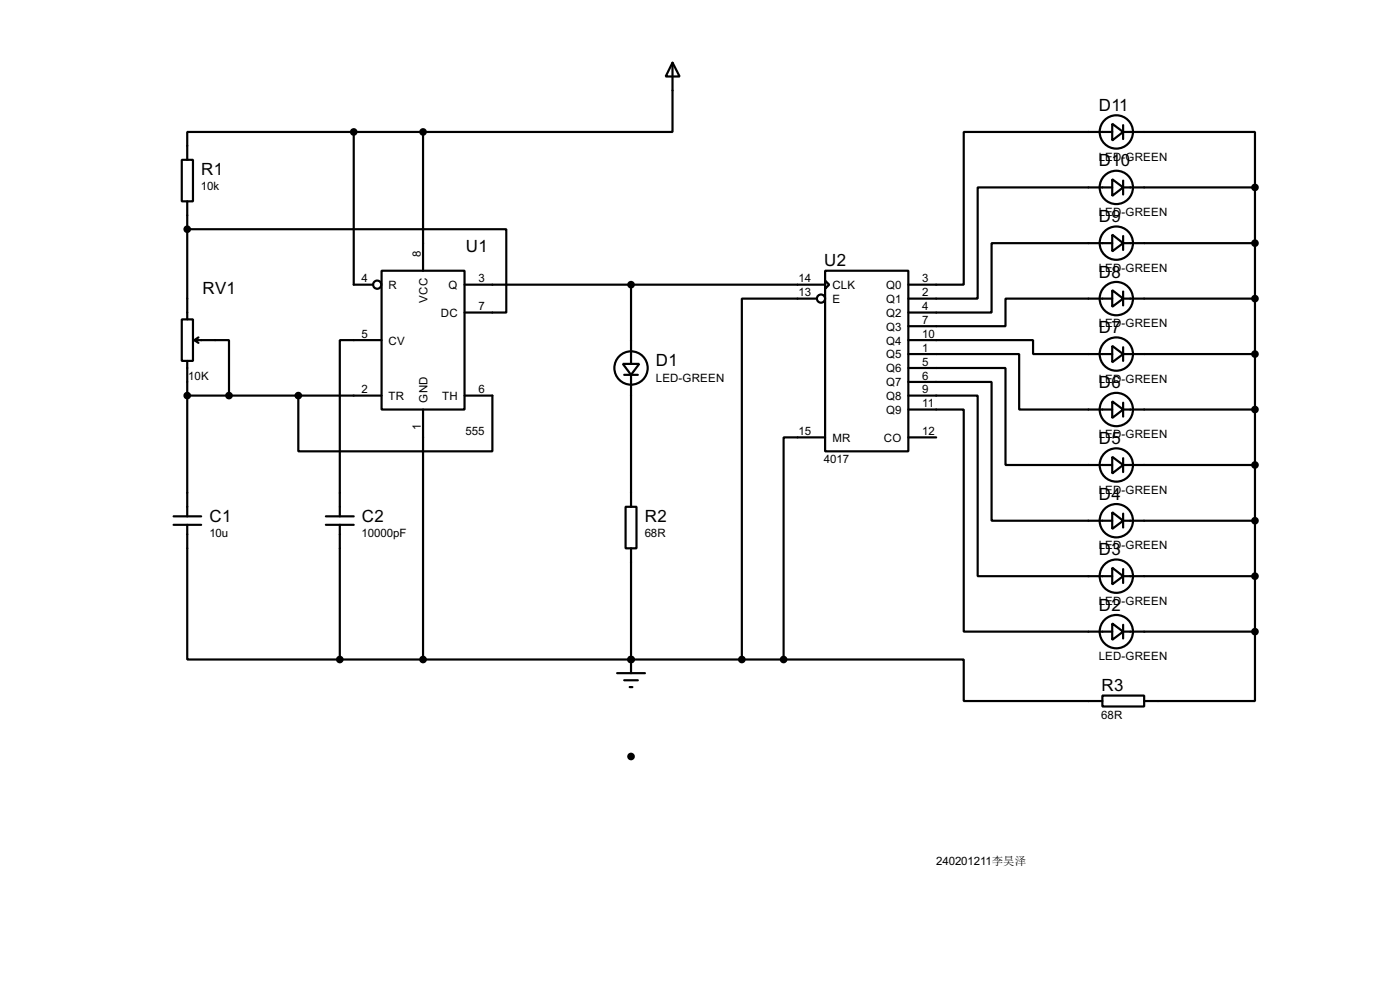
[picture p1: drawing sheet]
<svg xmlns="http://www.w3.org/2000/svg" width="256mm" height="180mm" viewBox="0 0 256 180" stroke-linecap="round" stroke-linejoin="round" font-family="sans-serif">
<g fill="none" stroke="#000" stroke-width=".4">
<path d="M123.2 11.5l1.3 2.5h-2.5zM123.2 11.5v12.7h-45.7M33.3 29.3h2.1v7.6h-2.1zM34.3 36.9v21.6M64.8 24.2h-30.5v5.1M64.8 24.2v27.9h3.6M64.8 24.2h12.7M77.5 24.2v25.4M203.8 32.8l2 1.5-2 1.6zM203.8 22.7l2 1.5-2 1.5zM203.8 34.3h-24.7v20.4h-12.7M203.8 24.2h-27.2v27.9h-10.2"/>
<path d="M205.8 24.2h24.1v10.1M205.8 34.3h24.1M205.8 22.9v2.6M205.8 33.1v2.5M229.9 34.3v81.3M33.3 58.5h2.1v7.6h-2.1zM34.3 42h58.5v15.2h-7.7M69.9 49.6h15.2v25.4h-15.2zM85.1 52.1h66.1M115.6 52.1v14.5M149.7 54.7h-13.8v66M151.2 49.6h15.2v33h-15.2z"/>
<path d="M151.2 51.4l.7 .7-.7 .8zM203.8 53.1l2 1.6-2 1.5zM203.8 43l2 1.5-2 1.5zM203.8 54.7h-19.6v5h-17.8M203.8 44.5h-22.1v12.7h-15.3M205.8 44.5h24.1M205.8 54.7h24.1M205.8 43.2v2.6M205.8 53.4v2.5M34.3 66.1v28.4M34.3 72.4h35.6M35.6 62.3h6.4v10.1"/>
<path d="M35.6 62.3l.8 .5M36.4 61.8l-.8 .5M54.7 72.4v10.2h35.5v-10.2h-5.1M69.9 62.3h-7.6v32.2M77.5 75v45.7M114.1 66.6h3l-1.5 2zM114.4 68.6h2.5M115.6 68.6v24.2M166.4 75h10.2v40.6h27.2M166.4 69.9h15.3v25.4h22.1M166.4 72.4h12.7v33.1h24.7M166.4 67.4h17.8v17.7h19.6"/>
<path d="M166.4 64.8h20.3v10.2h17.1M166.4 62.3h22.9v2.5h14.5M203.8 73.5l2 1.5-2 1.5zM203.8 63.3l2 1.5-2 1.5zM205.8 64.8h24.1M205.8 75h24.1M205.8 63.6v2.5M205.8 73.7v2.6M31.8 96.1h5.1M31.8 94.5h5.1M34.3 96.1v24.6h28M59.7 96.1h5.1"/>
<path d="M59.7 94.5h5.1M62.3 96.1v24.6M114.6 92.8h2v7.6h-2zM151.2 80.1h-7.6v40.6M166.4 80.1h5.1M203.8 93.8l2 1.5-2 1.5zM203.8 83.6l2 1.5-2 1.6zM205.8 85.1h24.1M205.8 95.3h24.1M205.8 83.9v2.5M205.8 94v2.6M115.6 100.4v22.8"/>
<path d="M203.8 114.1l2 1.5-2 1.5zM203.8 103.9l2 1.6-2 1.5zM205.8 105.5h24.1M205.8 115.6h24.1M205.8 104.2v2.5M205.8 114.4v2.5M229.9 115.6v12.7h-20.3M62.3 120.7h81.3M113.1 123.2h5.1M114.4 124.5h2.5M115.4 125.8h.5M143.6 120.7h33v7.6h25.4"/>
<path d="M202 127.3h7.6v2h-7.6z"/>
<circle cx="204.5" cy="34.3" r="3.1"/>
<circle cx="204.5" cy="24.2" r="3.1"/>
<circle cx="69.1" cy="52.1" r=".75"/>
<circle cx="150.4" cy="54.7" r=".75"/>
<circle cx="204.5" cy="44.5" r="3.1"/>
<circle cx="204.5" cy="54.7" r="3.1"/>
<circle cx="115.6" cy="67.4" r="3.1"/>
<circle cx="204.5" cy="64.8" r="3.1"/>
<circle cx="204.5" cy="75" r="3.1"/>
<circle cx="204.5" cy="95.3" r="3.1"/>
<circle cx="204.5" cy="85.1" r="3.1"/>
<circle cx="204.5" cy="105.5" r="3.1"/>
<circle cx="204.5" cy="115.6" r="3.1"/>
</g>
<circle cx="115.6" cy="120.7" r=".2" fill="#000"/>
<g fill="#000" stroke="#000" stroke-width=".4">
<circle cx="64.8" cy="24.2" r=".5"/>
<circle cx="77.5" cy="24.2" r=".5"/>
<circle cx="229.9" cy="34.3" r=".5"/>
<circle cx="34.3" cy="42" r=".5"/>
<circle cx="115.6" cy="52.1" r=".5"/>
<circle cx="229.9" cy="44.5" r=".5"/>
<circle cx="229.9" cy="54.7" r=".5"/>
<circle cx="34.3" cy="72.4" r=".5"/>
<circle cx="41.9" cy="72.4" r=".5"/>
<circle cx="54.6" cy="72.4" r=".5"/>
<circle cx="229.9" cy="64.8" r=".5"/>
<circle cx="229.9" cy="75" r=".5"/>
<circle cx="229.9" cy="95.3" r=".5"/>
<circle cx="229.9" cy="85.1" r=".5"/>
<circle cx="229.9" cy="105.5" r=".5"/>
<circle cx="229.9" cy="115.6" r=".5"/>
<circle cx="62.2" cy="120.7" r=".5"/>
<circle cx="77.5" cy="120.7" r=".5"/>
<circle cx="115.6" cy="138.5" r=".5"/>
<circle cx="115.6" cy="120.7" r=".5"/>
<circle cx="135.9" cy="120.7" r=".5"/>
<circle cx="143.5" cy="120.7" r=".5"/>
</g>
<g font-size="3.5">
<text x="201.3" y="20.3">D11</text>
<text x="36.9" y="31.9">R1</text>
<text x="201.3" y="30.5">D10</text>
<text x="201.3" y="40.7">D9</text>
<text x="85.4" y="46.2">U1</text>
<text x="37.1" y="53.9">RV1</text>
<text x="151" y="48.7">U2</text>
<text x="201.3" y="50.8">D8</text>
<text x="201.3" y="61">D7</text>
<text x="120.2" y="67">D1</text>
<text x="201.3" y="71.1">D6</text>
<text x="201.3" y="81.3">D5</text>
<text x="38.4" y="95.5">C1</text>
<text x="66.3" y="95.5">C2</text>
<text x="118.2" y="95.5">R2</text>
<text x="201.3" y="91.5">D4</text>
<text x="201.3" y="101.6">D3</text>
<text x="201.3" y="111.8">D2</text>
<text x="201.8" y="126.5">R3</text>
</g>
<g font-size="2.4">
<text x="201.3" y="29.4">LED-GREEN</text>
<text x="36.8" y="34.9">10k</text>
<text x="201.3" y="39.5">LED-GREEN</text>
<text x="77.1" y="47" transform="rotate(-90 77.1 47)">8</text>
<text x="66.2" y="51.7">4</text>
<text x="71.2" y="52.9">R</text>
<text x="82.2" y="52.9">Q</text>
<text x="87.7" y="51.7">3</text>
<text x="146.3" y="51.7">14</text>
<text x="152.5" y="52.9">CLK</text>
<text x="162.3" y="52.9">Q0</text>
<text x="169" y="51.7">3</text>
<text x="201.3" y="49.7">LED-GREEN</text>
<text x="78.3" y="55.4" transform="rotate(-90 78.3 55.4)">VCC</text>
<text x="80.8" y="58">DC</text>
<text x="87.7" y="56.8">7</text>
<text x="146.3" y="54.3">13</text>
<text x="152.5" y="55.4">E</text>
<text x="162.3" y="55.4">Q1</text>
<text x="162.3" y="58">Q2</text>
<text x="169" y="54.3">2</text>
<text x="169" y="56.8">4</text>
<text x="169" y="59.3">7</text>
<text x="201.3" y="59.9">LED-GREEN</text>
<text x="66.2" y="61.9">5</text>
<text x="71.2" y="63.1">CV</text>
<text x="162.3" y="60.5">Q3</text>
<text x="162.3" y="63.1">Q4</text>
<text x="162.3" y="65.6">Q5</text>
<text x="169" y="61.9">10</text>
<text x="169" y="64.4">1</text>
<text x="34.5" y="69.5">10K</text>
<text x="66.2" y="72">2</text>
<text x="87.7" y="72">6</text>
<text x="120.1" y="69.9">LED-GREEN</text>
<text x="162.3" y="68.1">Q6</text>
<text x="162.3" y="70.7">Q7</text>
<text x="169" y="67">5</text>
<text x="169" y="69.5">6</text>
<text x="169" y="72">9</text>
<text x="201.3" y="70.1">LED-GREEN</text>
<text x="71.2" y="73.2">TR</text>
<text x="78.3" y="73.7" transform="rotate(-90 78.3 73.7)">GND</text>
<text x="81" y="73.2">TH</text>
<text x="162.3" y="73.2">Q8</text>
<text x="162.3" y="75.8">Q9</text>
<text x="169" y="74.6">11</text>
<text x="77.1" y="78.7" transform="rotate(-90 77.1 78.7)">1</text>
<text x="85.3" y="79.7">555</text>
<text x="146.3" y="79.7">15</text>
<text x="152.5" y="80.8">MR</text>
<text x="161.9" y="80.8">CO</text>
<text x="169" y="79.7">12</text>
<text x="201.3" y="80.2">LED-GREEN</text>
<text x="151" y="84.8">4017</text>
<text x="201.3" y="90.4">LED-GREEN</text>
<text x="38.4" y="98.4">10u</text>
<text x="66.3" y="98.4">10000pF</text>
<text x="118.1" y="98.4">68R</text>
<text x="201.3" y="100.6">LED-GREEN</text>
<text x="201.3" y="110.7">LED-GREEN</text>
<text x="201.3" y="120.9">LED-GREEN</text>
<text x="201.8" y="131.5">68R</text>
<text x="171.5" y="158.3">240201211李昊泽</text>
</g>
</svg>
